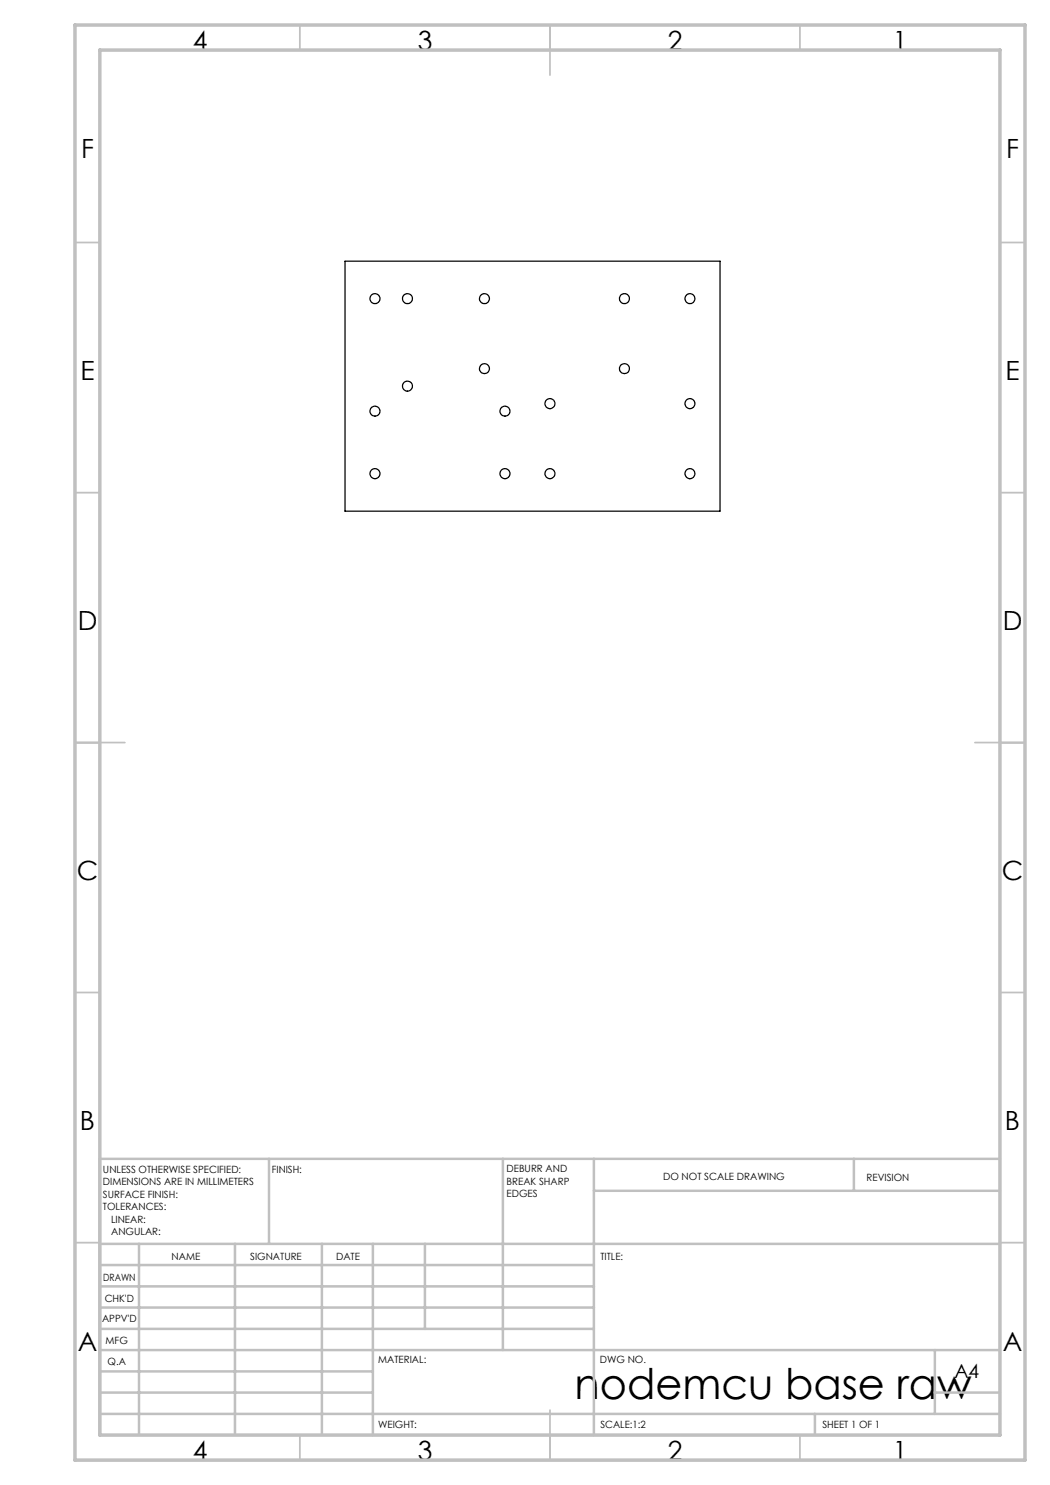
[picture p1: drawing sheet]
<svg xmlns="http://www.w3.org/2000/svg" width="210mm" height="297mm" viewBox="0 0 210 297" stroke-linecap="round" stroke-linejoin="round" font-family="sans-serif">
<g fill="none" stroke="#c0c0c0" stroke-width=".35">
<path d="M60 5v5M110 5v10M160 5v5M15 48.5h5M200 48.5h5M15 98.5h5M200 98.5h5M15 148.5h10M195 148.5h10M15 198.5h5M200 198.5h5M15 248.5h5"/>
<path d="M200 248.5h5M60 287v5M110 282v10M160 287v5"/>
</g>
<g fill="none" stroke="#c0c0c0" stroke-width=".5">
<path d="M53.8 231.8v17M100.6 231.8v38.2M118.8 231.8v55.2M118.8 238.2h81.2M170.8 231.8v6.4M200 231.8h-180v55.2M20 248.8h180M20 257.3h98.8M20 253h98.8M27.8 248.8v38.2M47 248.8v38.2M64.4 248.8v38.2"/>
<path d="M74.6 248.8v38.2M85 248.8v17M20 265.8h98.8M20 261.5h98.8M20 278.5h54.6M20 274.3h54.6M20 270h180M187 278.5h13M187 270v12.8M20 282.8h180M163 282.8v4.2"/>
</g>
<path d="M15 5h190v287h-190zM20 10h180v277h-180z" fill="none" stroke="#c0c0c0" stroke-width=".7"/>
<g fill="none" stroke="#000" stroke-width=".25">
<path d="M69 52.2h75v50h-75z"/>
<circle cx="75" cy="59.7" r=".99"/>
<circle cx="81.5" cy="59.7" r="1"/>
<circle cx="96.9" cy="59.7" r=".99"/>
<circle cx="124.9" cy="59.7" r="1"/>
<circle cx="138" cy="59.7" r=".99"/>
<circle cx="81.5" cy="77.2" r="1.01"/>
<circle cx="96.9" cy="73.7" r=".99"/>
<circle cx="124.9" cy="73.7" r="1"/>
<circle cx="75" cy="94.7" r="1"/>
<circle cx="75" cy="82.2" r=".99"/>
<circle cx="101" cy="94.7" r="1"/>
<circle cx="101" cy="82.2" r=".99"/>
<circle cx="110" cy="80.7" r="1"/>
<circle cx="110" cy="94.7" r="1"/>
<circle cx="138" cy="80.7" r="1"/>
<circle cx="138" cy="94.7" r="1"/>
</g>
<text font-size="8.5" x="114.9" y="279.7">nodemcu base raw</text>
<g font-size="5.3">
<text x="38.5" y="9.9">4</text>
<text x="83.5" y="9.9">3</text>
<text x="133.6" y="9.9">2</text>
<text x="178.6" y="9.9">1</text>
<text x="16.2" y="31.7">F</text>
<text x="201.2" y="31.7">F</text>
<text x="16.1" y="75.9">E</text>
<text x="201.1" y="75.9">E</text>
<text x="15.5" y="125.9">D</text>
<text x="200.5" y="125.9">D</text>
<text x="15.4" y="175.9">C</text>
<text x="200.4" y="175.9">C</text>
<text x="16" y="225.9">B</text>
<text x="201" y="225.9">B</text>
<text x="15.5" y="270.2">A</text>
<text x="200.5" y="270.2">A</text>
<text x="38.5" y="291.9">4</text>
<text x="83.5" y="291.9">3</text>
<text x="133.6" y="291.9">2</text>
<text x="178.6" y="291.9">1</text>
</g>
<text font-size="3.9" x="190.9" y="275.5">A4</text>
<g font-size="2">
<text x="20.6" y="234.6">UNLESS OTHERWISE SPECIFIED:</text>
<text x="20.6" y="237.1">DIMENSIONS ARE IN MILLIMETERS</text>
<text x="20.6" y="239.6">SURFACE FINISH:</text>
<text x="54.4" y="234.6">FINISH:</text>
<text x="101.3" y="234.5">DEBURR AND</text>
<text x="101.3" y="237">BREAK SHARP</text>
<text x="101.3" y="239.5">EDGES</text>
<text x="132.6" y="236">DO NOT SCALE DRAWING</text>
<text x="173.3" y="236.2">REVISION</text>
<text x="20.6" y="242.1">TOLERANCES:</text>
<text x="22.2" y="244.6">LINEAR:</text>
<text x="22.2" y="247.1">ANGULAR:</text>
<text x="34.3" y="252">NAME</text>
<text x="50" y="251.9">SIGNATURE</text>
<text x="67.2" y="251.9">DATE</text>
<text x="120.1" y="251.9">TITLE:</text>
<text x="20.6" y="256.1">DRAWN</text>
<text x="20.9" y="260.3">CHK'D</text>
<text x="20.4" y="264.4">APPV'D</text>
<text x="21.1" y="268.8">MFG</text>
<text x="21.5" y="273">Q.A</text>
<text x="75.6" y="272.5">MATERIAL:</text>
<text x="120" y="272.5">DWG NO.</text>
<text x="75.6" y="285.5">WEIGHT:</text>
<text x="120.1" y="285.6">SCALE:1:2</text>
<text x="164.5" y="285.6">SHEET 1 OF 1</text>
</g>
</svg>
